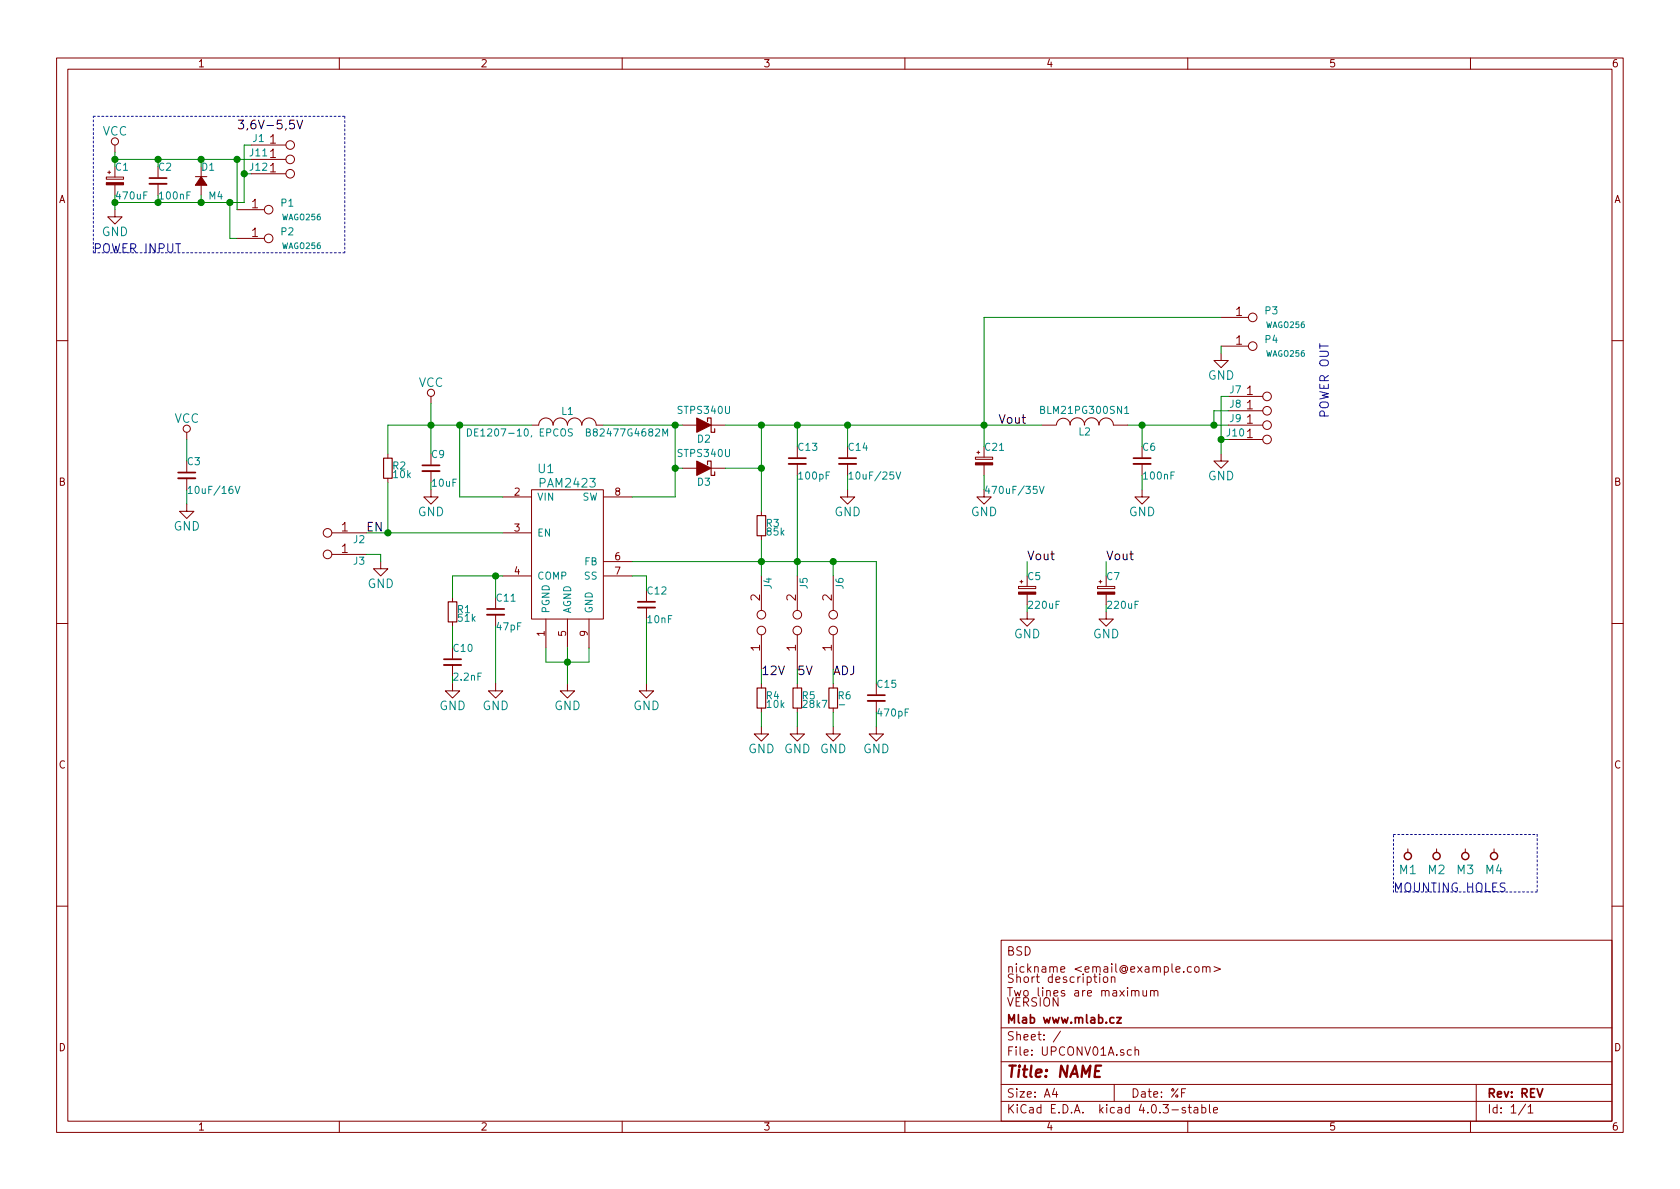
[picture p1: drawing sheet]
EESchema Schematic File Version 2
LIBS:MLAB_BATERY
LIBS:MLAB_CONNECTORS
LIBS:MLAB_D
LIBS:MLAB_DISPLAY
LIBS:MLAB_IO
LIBS:MLAB_Jumpers
LIBS:MLAB_SW
LIBS:MLAB_T
LIBS:MLAB_U
LIBS:74xgxx
LIBS:74xx
LIBS:ac-dc
LIBS:actel
LIBS:adc-dac
LIBS:Altera
LIBS:analog_devices
LIBS:analog_switches
LIBS:atmel
LIBS:audio
LIBS:brooktre
LIBS:cmos4000
LIBS:cmos_ieee
LIBS:conn
LIBS:contrib
LIBS:cypress
LIBS:dc-dc
LIBS:device
LIBS:digital-audio
LIBS:diode
LIBS:display
LIBS:dsp
LIBS:elec-unifil
LIBS:ESD_Protection
LIBS:ftdi
LIBS:gennum
LIBS:graphic
LIBS:hc11
LIBS:intel
LIBS:interface
LIBS:ir
LIBS:Lattice
LIBS:linear
LIBS:logo
LIBS:maxim
LIBS:memory
LIBS:microchip_dspic33dsc
LIBS:microchip
LIBS:microchip_pic10mcu
LIBS:microchip_pic12mcu
LIBS:microchip_pic16mcu
LIBS:microchip_pic18mcu
LIBS:microchip_pic32mcu
LIBS:microcontrollers
LIBS:mlab_header
LIBS:mlab_mechanical
LIBS:motor_drivers
LIBS:motorola
LIBS:msp430
LIBS:nordicsemi
LIBS:nxp_armmcu
LIBS:onsemi
LIBS:opto
LIBS:Oscillators
LIBS:philips
LIBS:powerint
LIBS:power
LIBS:Power_Management
LIBS:pspice
LIBS:references
LIBS:regul
LIBS:relays
LIBS:rfcom
LIBS:sensors
LIBS:silabs
LIBS:siliconi
LIBS:stm32
LIBS:stm8
LIBS:supertex
LIBS:switches
LIBS:texas
LIBS:transf
LIBS:transistors
LIBS:ttl_ieee
LIBS:valves
LIBS:video
LIBS:Xicor
LIBS:xilinx
LIBS:Zilog
LIBS:UPCONV01A-cache
EELAYER 25 0
EELAYER END
$Descr A4 11693 8268
encoding utf-8
Sheet 1 1
Title "NAME"
Date "%F"
Rev "REV"
Comp "Mlab www.mlab.cz"
Comment1 "VERSION"
Comment2 "Short description \\nTwo lines are maximum"
Comment3 "nickname <email@example.com>"
Comment4 "BSD"
$EndDescr
$Comp
L VCC #PWR01
U 1 1
P 800 1050
F 0 "#PWR01" H 800 900 60  0001 C CNN
F 1 "VCC" H 800 1200 60  0000 C CNN
F 2 "" H 800 1050 60  0000 C CNN
F 3 "" H 800 1050 60  0000 C CNN
	1    800  1050
	1    0    0    -1  
$EndComp
$Comp
L GND #PWR02
U 1 1
P 800 1450
F 0 "#PWR02" H 800 1200 60  0001 C CNN
F 1 "GND" H 800 1300 60  0000 C CNN
F 2 "" H 800 1450 60  0000 C CNN
F 3 "" H 800 1450 60  0000 C CNN
	1    800  1450
	1    0    0    -1  
$EndComp
Text Notes 650  1750 0    60   ~ 0
POWER INPUT
$Comp
L HOLE M1
U 1 1
P 9800 5950
F 0 "M1" V 9700 5950 60  0000 C CNN
F 1 "HOLE" H 9800 5850 60  0001 C CNN
F 2 "Mlab_Mechanical:MountingHole_3mm" H 9800 5950 60  0001 C CNN
F 3 "" H 9800 5950 60  0000 C CNN
	1    9800 5950
	0    -1   -1   0   
$EndComp
$Comp
L HOLE M2
U 1 1
P 10000 5950
F 0 "M2" V 9900 5950 60  0000 C CNN
F 1 "HOLE" H 10000 5850 60  0001 C CNN
F 2 "Mlab_Mechanical:MountingHole_3mm" H 10000 5950 60  0001 C CNN
F 3 "" H 10000 5950 60  0000 C CNN
	1    10000 5950
	0    -1   -1   0   
$EndComp
$Comp
L HOLE M3
U 1 1
P 10200 5950
F 0 "M3" V 10100 5950 60  0000 C CNN
F 1 "HOLE" H 10200 5850 60  0001 C CNN
F 2 "Mlab_Mechanical:MountingHole_3mm" H 10200 5950 60  0001 C CNN
F 3 "" H 10200 5950 60  0000 C CNN
	1    10200 5950
	0    -1   -1   0   
$EndComp
$Comp
L HOLE M4
U 1 1
P 10400 5950
F 0 "M4" V 10300 5950 60  0000 C CNN
F 1 "HOLE" H 10400 5850 60  0001 C CNN
F 2 "Mlab_Mechanical:MountingHole_3mm" H 10400 5950 60  0001 C CNN
F 3 "" H 10400 5950 60  0000 C CNN
	1    10400 5950
	0    -1   -1   0   
$EndComp
Wire Notes Line
	9700 5800 10700 5800
Wire Notes Line
	10700 5800 10700 6200
Wire Notes Line
	10700 6200 9700 6200
Wire Notes Line
	9700 6200 9700 5800
Text Notes 9700 6200 0    60   ~ 0
MOUNTING HOLES
$Comp
L D_Small D1
U 1 1
P 1400 1250
F 0 "D1" V 1300 1250 50  0000 R CNN
F 1 "M4" V 1500 1200 50  0000 R CNN
F 2 "Mlab_D:Diode-SMA_Standard" V 1400 1250 60  0001 C CNN
F 3 "" V 1400 1250 60  0000 C CNN
	1    1400 1250
	0    -1   1    0   
$EndComp
$Comp
L C_Small C2
U 1 1
P 1100 1250
F 0 "C2" H 1100 1350 50  0000 L CNN
F 1 "100nF" H 1100 1150 50  0000 L CNN
F 2 "Mlab_R:SMD-0805" H 1100 1250 60  0001 C CNN
F 3 "" H 1100 1250 60  0000 C CNN
	1    1100 1250
	1    0    0    -1  
$EndComp
$Comp
L CP_Small C1
U 1 1
P 800 1250
F 0 "C1" H 800 1350 50  0000 L CNN
F 1 "470uF" H 800 1150 50  0000 L CNN
F 2 "Mlab_C:TantalC_SizeD_Reflow" H 800 1250 60  0001 C CNN
F 3 "" H 800 1250 60  0000 C CNN
	1    800  1250
	1    0    0    -1  
$EndComp
Wire Wire Line
	1750 1100 800  1100
Wire Wire Line
	800  1050 800  1150
Connection ~ 800  1100
Wire Wire Line
	1100 1150 1100 1100
Connection ~ 1100 1100
Wire Wire Line
	1400 1150 1400 1100
Connection ~ 1400 1100
Wire Wire Line
	1750 1000 1700 1000
Wire Wire Line
	1700 1000 1700 1400
Wire Wire Line
	1700 1400 800  1400
Wire Wire Line
	800  1350 800  1450
Connection ~ 800  1400
Wire Wire Line
	1100 1350 1100 1400
Connection ~ 1100 1400
Wire Wire Line
	1400 1350 1400 1400
Connection ~ 1400 1400
Wire Wire Line
	1750 1200 1700 1200
Connection ~ 1700 1200
Wire Notes Line
	2400 800  2400 1750
Wire Notes Line
	2400 1750 650  1750
Wire Notes Line
	650  1750 650  800 
Wire Notes Line
	650  800  2400 800 
$Comp
L D_Schottky D2
U 1 1
P 4900 2950
F 0 "D2" H 4900 3050 50  0000 C CNN
F 1 "STPS340U" H 4900 2850 50  0000 C CNN
F 2 "Mlab_D:Diode-SMB_Standard" H 4900 2950 60  0001 C CNN
F 3 "" H 4900 2950 60  0000 C CNN
	1    4900 2950
	-1   0    0    1   
$EndComp
$Comp
L INDUCTOR_SMALL L1
U 1 1
P 3950 2950
F 0 "L1" H 3950 3050 50  0000 C CNN
F 1 "DE1207-10, EPCOS  B82477G4682M" H 3950 2900 50  0000 C CNN
F 2 "Mlab_L:DE1205-10" H 3950 2950 50  0001 C CNN
F 3 "" H 3950 2950 50  0000 C CNN
	1    3950 2950
	1    0    0    -1  
$EndComp
$Comp
L PAM2423 U1
U 1 1
P 3950 3800
F 0 "U1" H 3800 4350 60  0000 C CNN
F 1 "PAM2423" H 3950 4250 60  0000 C CNN
F 2 "Mlab_IO:SOP-8_EP_3.9x4.9mm_Pitch1.27mm" H 3850 3650 60  0001 C CNN
F 3 "" H 3850 3650 60  0000 C CNN
	1    3950 3800
	1    0    0    -1  
$EndComp
$Comp
L VCC #PWR03
U 1 1
P 3000 2800
F 0 "#PWR03" H 3000 2650 60  0001 C CNN
F 1 "VCC" H 3000 2950 60  0000 C CNN
F 2 "" H 3000 2800 60  0000 C CNN
F 3 "" H 3000 2800 60  0000 C CNN
	1    3000 2800
	1    0    0    -1  
$EndComp
$Comp
L R_Small R2
U 1 1
P 2700 3250
F 0 "R2" H 2730 3270 50  0000 L CNN
F 1 "10k" H 2730 3210 50  0000 L CNN
F 2 "Mlab_R:SMD-0805" H 2700 3250 50  0001 C CNN
F 3 "" H 2700 3250 50  0000 C CNN
	1    2700 3250
	1    0    0    -1  
$EndComp
Wire Wire Line
	2550 3700 3500 3700
$Comp
L JUMP_2x1 J2
U 1 1
P 2150 3550
F 0 "J2" H 1800 3750 50  0000 C CNN
F 1 "JUMP_2x1" V 2150 3700 40  0001 C CNN
F 2 "Mlab_Pin_Headers:Straight_1x02" H 2150 3550 60  0001 C CNN
F 3 "" H 2150 3550 60  0000 C CNN
	1    2150 3550
	-1   0    0    1   
$EndComp
$Comp
L JUMP_2x1 J3
U 1 1
P 2150 3700
F 0 "J3" H 1800 3900 50  0000 C CNN
F 1 "JUMP_2x1" V 2150 3850 40  0001 C CNN
F 2 "Mlab_Pin_Headers:Straight_1x02" H 2150 3700 60  0001 C CNN
F 3 "" H 2150 3700 60  0000 C CNN
	1    2150 3700
	-1   0    0    1   
$EndComp
$Comp
L GND #PWR04
U 1 1
P 2650 3900
F 0 "#PWR04" H 2650 3650 60  0001 C CNN
F 1 "GND" H 2650 3750 60  0000 C CNN
F 2 "" H 2650 3900 60  0000 C CNN
F 3 "" H 2650 3900 60  0000 C CNN
	1    2650 3900
	1    0    0    -1  
$EndComp
Wire Wire Line
	2550 3850 2650 3850
Wire Wire Line
	2650 3850 2650 3900
$Comp
L C_Small C10
U 1 1
P 3150 4600
F 0 "C10" H 3150 4700 50  0000 L CNN
F 1 "2.2nF" H 3150 4500 50  0000 L CNN
F 2 "Mlab_R:SMD-0805" H 3150 4600 60  0001 C CNN
F 3 "" H 3150 4600 60  0000 C CNN
	1    3150 4600
	1    0    0    -1  
$EndComp
$Comp
L R_Small R1
U 1 1
P 3150 4250
F 0 "R1" H 3180 4270 50  0000 L CNN
F 1 "51k" H 3180 4210 50  0000 L CNN
F 2 "Mlab_R:SMD-0805" H 3150 4250 50  0001 C CNN
F 3 "" H 3150 4250 50  0000 C CNN
	1    3150 4250
	1    0    0    -1  
$EndComp
$Comp
L C_Small C11
U 1 1
P 3450 4250
F 0 "C11" H 3450 4350 50  0000 L CNN
F 1 "47pF" H 3450 4150 50  0000 L CNN
F 2 "Mlab_R:SMD-0805" H 3450 4250 60  0001 C CNN
F 3 "" H 3450 4250 60  0000 C CNN
	1    3450 4250
	1    0    0    -1  
$EndComp
Wire Wire Line
	3500 4000 3150 4000
Wire Wire Line
	3150 4000 3150 4150
Wire Wire Line
	3450 4150 3450 4000
Connection ~ 3450 4000
Wire Wire Line
	3150 4350 3150 4500
Wire Wire Line
	3450 4350 3450 4750
Wire Wire Line
	3150 4750 3150 4700
$Comp
L GND #PWR05
U 1 1
P 3150 4750
F 0 "#PWR05" H 3150 4500 60  0001 C CNN
F 1 "GND" H 3150 4600 60  0000 C CNN
F 2 "" H 3150 4750 60  0000 C CNN
F 3 "" H 3150 4750 60  0000 C CNN
	1    3150 4750
	1    0    0    -1  
$EndComp
$Comp
L GND #PWR06
U 1 1
P 3450 4750
F 0 "#PWR06" H 3450 4500 60  0001 C CNN
F 1 "GND" H 3450 4600 60  0000 C CNN
F 2 "" H 3450 4750 60  0000 C CNN
F 3 "" H 3450 4750 60  0000 C CNN
	1    3450 4750
	1    0    0    -1  
$EndComp
Text Label 2550 3700 0    60   ~ 0
EN
$Comp
L GND #PWR07
U 1 1
P 3950 4750
F 0 "#PWR07" H 3950 4500 60  0001 C CNN
F 1 "GND" H 3950 4600 60  0000 C CNN
F 2 "" H 3950 4750 60  0000 C CNN
F 3 "" H 3950 4750 60  0000 C CNN
	1    3950 4750
	1    0    0    -1  
$EndComp
Wire Wire Line
	2700 2950 3700 2950
Connection ~ 3200 2950
Wire Wire Line
	3200 3450 3500 3450
$Comp
L D_Schottky D3
U 1 1
P 4900 3250
F 0 "D3" H 4900 3350 50  0000 C CNN
F 1 "STPS340U" H 4900 3150 50  0000 C CNN
F 2 "Mlab_D:Diode-SMB_Standard" H 4900 3250 60  0001 C CNN
F 3 "" H 4900 3250 60  0000 C CNN
	1    4900 3250
	-1   0    0    1   
$EndComp
Wire Wire Line
	4200 2950 4750 2950
Wire Wire Line
	4750 3250 4700 3250
Wire Wire Line
	4700 2950 4700 3450
Connection ~ 4700 2950
Wire Wire Line
	4700 3450 4400 3450
Connection ~ 4700 3250
$Comp
L R_Small R3
U 1 1
P 5300 3650
F 0 "R3" H 5330 3670 50  0000 L CNN
F 1 "85k" H 5330 3610 50  0000 L CNN
F 2 "Mlab_R:SMD-0805" H 5300 3650 50  0001 C CNN
F 3 "" H 5300 3650 50  0000 C CNN
	1    5300 3650
	1    0    0    -1  
$EndComp
$Comp
L C_Small C12
U 1 1
P 4500 4200
F 0 "C12" H 4500 4300 50  0000 L CNN
F 1 "10nF" H 4500 4100 50  0000 L CNN
F 2 "Mlab_R:SMD-0805" H 4500 4200 60  0001 C CNN
F 3 "" H 4500 4200 60  0000 C CNN
	1    4500 4200
	1    0    0    -1  
$EndComp
Wire Wire Line
	4400 4000 4500 4000
Wire Wire Line
	4500 4000 4500 4100
$Comp
L GND #PWR08
U 1 1
P 4500 4750
F 0 "#PWR08" H 4500 4500 60  0001 C CNN
F 1 "GND" H 4500 4600 60  0000 C CNN
F 2 "" H 4500 4750 60  0000 C CNN
F 3 "" H 4500 4750 60  0000 C CNN
	1    4500 4750
	1    0    0    -1  
$EndComp
Wire Wire Line
	4500 4750 4500 4300
$Comp
L R_Small R4
U 1 1
P 5300 4850
F 0 "R4" H 5330 4870 50  0000 L CNN
F 1 "10k" H 5330 4810 50  0000 L CNN
F 2 "Mlab_R:SMD-0805" H 5300 4850 50  0001 C CNN
F 3 "" H 5300 4850 50  0000 C CNN
	1    5300 4850
	1    0    0    -1  
$EndComp
$Comp
L R_Small R5
U 1 1
P 5550 4850
F 0 "R5" H 5580 4870 50  0000 L CNN
F 1 "28k7" H 5580 4810 50  0000 L CNN
F 2 "Mlab_R:SMD-0805" H 5550 4850 50  0001 C CNN
F 3 "" H 5550 4850 50  0000 C CNN
	1    5550 4850
	1    0    0    -1  
$EndComp
$Comp
L R_Small R6
U 1 1
P 5800 4850
F 0 "R6" H 5830 4870 50  0000 L CNN
F 1 "-" H 5830 4810 50  0000 L CNN
F 2 "Mlab_R:SMD-0805" H 5800 4850 50  0001 C CNN
F 3 "" H 5800 4850 50  0000 C CNN
	1    5800 4850
	1    0    0    -1  
$EndComp
$Comp
L C_Small C15
U 1 1
P 6100 4850
F 0 "C15" H 6100 4950 50  0000 L CNN
F 1 "470pF" H 6100 4750 50  0000 L CNN
F 2 "Mlab_R:SMD-0805" H 6100 4850 60  0001 C CNN
F 3 "" H 6100 4850 60  0000 C CNN
	1    6100 4850
	1    0    0    -1  
$EndComp
$Comp
L C_Small C13
U 1 1
P 5550 3200
F 0 "C13" H 5550 3300 50  0000 L CNN
F 1 "100pF" H 5550 3100 50  0000 L CNN
F 2 "Mlab_R:SMD-0805" H 5550 3200 60  0001 C CNN
F 3 "" H 5550 3200 60  0000 C CNN
	1    5550 3200
	1    0    0    -1  
$EndComp
$Comp
L JUMP2_2x1 J4
U 1 1
P 5300 4350
F 0 "J4" H 5000 4400 50  0000 C CNN
F 1 "JUMP2_2x1" H 5500 4250 40  0001 C CNN
F 2 "Mlab_Pin_Headers:Straight_1x02" H 5300 4350 60  0001 C CNN
F 3 "" H 5300 4350 60  0000 C CNN
	1    5300 4350
	0    1    1    0   
$EndComp
$Comp
L JUMP2_2x1 J5
U 1 1
P 5550 4350
F 0 "J5" H 5250 4400 50  0000 C CNN
F 1 "JUMP2_2x1" H 5750 4250 40  0001 C CNN
F 2 "Mlab_Pin_Headers:Straight_1x02" H 5550 4350 60  0001 C CNN
F 3 "" H 5550 4350 60  0000 C CNN
	1    5550 4350
	0    1    1    0   
$EndComp
$Comp
L JUMP2_2x1 J6
U 1 1
P 5800 4350
F 0 "J6" H 5500 4400 50  0000 C CNN
F 1 "JUMP2_2x1" H 6000 4250 40  0001 C CNN
F 2 "Mlab_Pin_Headers:Straight_1x02" H 5800 4350 60  0001 C CNN
F 3 "" H 5800 4350 60  0000 C CNN
	1    5800 4350
	0    1    1    0   
$EndComp
Wire Wire Line
	4400 3900 6100 3900
Wire Wire Line
	5300 3750 5300 4000
Connection ~ 5300 3900
Wire Wire Line
	5800 3900 5800 4000
Wire Wire Line
	5550 3300 5550 4000
Connection ~ 5550 3900
Wire Wire Line
	5300 2950 5300 3550
Connection ~ 5300 2950
Wire Wire Line
	5050 3250 5300 3250
Connection ~ 5300 3250
$Comp
L GND #PWR09
U 1 1
P 5300 5050
F 0 "#PWR09" H 5300 4800 60  0001 C CNN
F 1 "GND" H 5300 4900 60  0000 C CNN
F 2 "" H 5300 5050 60  0000 C CNN
F 3 "" H 5300 5050 60  0000 C CNN
	1    5300 5050
	1    0    0    -1  
$EndComp
$Comp
L GND #PWR010
U 1 1
P 5550 5050
F 0 "#PWR010" H 5550 4800 60  0001 C CNN
F 1 "GND" H 5550 4900 60  0000 C CNN
F 2 "" H 5550 5050 60  0000 C CNN
F 3 "" H 5550 5050 60  0000 C CNN
	1    5550 5050
	1    0    0    -1  
$EndComp
$Comp
L GND #PWR011
U 1 1
P 5800 5050
F 0 "#PWR011" H 5800 4800 60  0001 C CNN
F 1 "GND" H 5800 4900 60  0000 C CNN
F 2 "" H 5800 5050 60  0000 C CNN
F 3 "" H 5800 5050 60  0000 C CNN
	1    5800 5050
	1    0    0    -1  
$EndComp
Wire Wire Line
	5300 5050 5300 4950
Wire Wire Line
	5300 4750 5300 4650
Wire Wire Line
	5550 5050 5550 4950
Wire Wire Line
	5550 4750 5550 4650
Wire Wire Line
	5800 5050 5800 4950
Wire Wire Line
	5800 4750 5800 4650
Wire Wire Line
	6100 3900 6100 4750
Connection ~ 5800 3900
$Comp
L GND #PWR012
U 1 1
P 6100 5050
F 0 "#PWR012" H 6100 4800 60  0001 C CNN
F 1 "GND" H 6100 4900 60  0000 C CNN
F 2 "" H 6100 5050 60  0000 C CNN
F 3 "" H 6100 5050 60  0000 C CNN
	1    6100 5050
	1    0    0    -1  
$EndComp
Wire Wire Line
	6100 5050 6100 4950
Text Label 5300 4700 0    60   ~ 0
12V
Text Label 5550 4700 0    60   ~ 0
5V
Text Label 5800 4700 0    60   ~ 0
ADJ
$Comp
L C_Small C3
U 1 1
P 1300 3300
F 0 "C3" H 1300 3400 50  0000 L CNN
F 1 "10uF/16V" H 1300 3200 50  0000 L CNN
F 2 "Mlab_R:SMD-0805" H 1300 3300 60  0001 C CNN
F 3 "" H 1300 3300 60  0000 C CNN
	1    1300 3300
	1    0    0    -1  
$EndComp
$Comp
L VCC #PWR013
U 1 1
P 1300 3050
F 0 "#PWR013" H 1300 2900 60  0001 C CNN
F 1 "VCC" H 1300 3200 60  0000 C CNN
F 2 "" H 1300 3050 60  0000 C CNN
F 3 "" H 1300 3050 60  0000 C CNN
	1    1300 3050
	1    0    0    -1  
$EndComp
$Comp
L GND #PWR014
U 1 1
P 1300 3500
F 0 "#PWR014" H 1300 3250 60  0001 C CNN
F 1 "GND" H 1300 3350 60  0000 C CNN
F 2 "" H 1300 3500 60  0000 C CNN
F 3 "" H 1300 3500 60  0000 C CNN
	1    1300 3500
	1    0    0    -1  
$EndComp
Wire Wire Line
	1300 3500 1300 3400
Wire Wire Line
	1300 3200 1300 3050
$Comp
L _ P3
U 1 1
P 8800 2250
F 0 "P3" H 8850 2350 50  0000 C CNN
F 1 "WAGO256" H 8950 2250 40  0000 C CNN
F 2 "Mlab_CON:WAGO256" H 9050 2100 60  0001 C CNN
F 3 "" H 9050 2100 60  0000 C CNN
	1    8800 2250
	1    0    0    -1  
$EndComp
$Comp
L JUMP_2x1 J8
U 1 1
P 8950 3000
F 0 "J8" H 8600 3200 50  0000 C CNN
F 1 "JUMP_2x1" V 8950 3150 40  0001 C CNN
F 2 "Mlab_Pin_Headers:Straight_1x02" H 8950 3000 60  0001 C CNN
F 3 "" H 8950 3000 60  0000 C CNN
	1    8950 3000
	1    0    0    -1  
$EndComp
$Comp
L JUMP_2x1 J9
U 1 1
P 8950 3100
F 0 "J9" H 8600 3300 50  0000 C CNN
F 1 "JUMP_2x1" V 8950 3250 40  0001 C CNN
F 2 "Mlab_Pin_Headers:Straight_1x02" H 8950 3100 60  0001 C CNN
F 3 "" H 8950 3100 60  0000 C CNN
	1    8950 3100
	1    0    0    -1  
$EndComp
$Comp
L JUMP_2x1 J7
U 1 1
P 8950 2900
F 0 "J7" H 8600 3100 50  0000 C CNN
F 1 "JUMP_2x1" V 8950 3050 40  0001 C CNN
F 2 "Mlab_Pin_Headers:Straight_1x02" H 8950 2900 60  0001 C CNN
F 3 "" H 8950 2900 60  0000 C CNN
	1    8950 2900
	1    0    0    -1  
$EndComp
$Comp
L JUMP_2x1 J10
U 1 1
P 8950 3200
F 0 "J10" H 8600 3400 50  0000 C CNN
F 1 "JUMP_2x1" V 8950 3350 40  0001 C CNN
F 2 "Mlab_Pin_Headers:Straight_1x02" H 8950 3200 60  0001 C CNN
F 3 "" H 8950 3200 60  0000 C CNN
	1    8950 3200
	1    0    0    -1  
$EndComp
Wire Wire Line
	8550 2850 8450 2850
Wire Wire Line
	8450 2850 8450 2950
Connection ~ 8450 2950
Wire Wire Line
	8550 2750 8500 2750
Wire Wire Line
	8500 2750 8500 3150
Wire Wire Line
	8550 3050 8500 3050
Connection ~ 8500 3050
$Comp
L GND #PWR015
U 1 1
P 8500 3150
F 0 "#PWR015" H 8500 2900 60  0001 C CNN
F 1 "GND" H 8500 3000 60  0000 C CNN
F 2 "" H 8500 3150 60  0000 C CNN
F 3 "" H 8500 3150 60  0000 C CNN
	1    8500 3150
	1    0    0    -1  
$EndComp
$Comp
L _ P4
U 1 1
P 8800 2450
F 0 "P4" H 8850 2550 50  0000 C CNN
F 1 "WAGO256" H 8950 2450 40  0000 C CNN
F 2 "Mlab_CON:WAGO256" H 9050 2300 60  0001 C CNN
F 3 "" H 9050 2300 60  0000 C CNN
	1    8800 2450
	1    0    0    -1  
$EndComp
Wire Wire Line
	6850 2200 8500 2200
$Comp
L GND #PWR016
U 1 1
P 8500 2450
F 0 "#PWR016" H 8500 2200 60  0001 C CNN
F 1 "GND" H 8500 2300 60  0000 C CNN
F 2 "" H 8500 2450 60  0000 C CNN
F 3 "" H 8500 2450 60  0000 C CNN
	1    8500 2450
	1    0    0    -1  
$EndComp
Wire Wire Line
	8500 2450 8500 2400
Text Notes 9250 2900 1    60   ~ 0
POWER OUT
$Comp
L C_Small C14
U 1 1
P 5900 3200
F 0 "C14" H 5900 3300 50  0000 L CNN
F 1 "10uF/25V" H 5900 3100 50  0000 L CNN
F 2 "Mlab_R:SMD-0805" H 5900 3200 60  0001 C CNN
F 3 "" H 5900 3200 60  0000 C CNN
	1    5900 3200
	1    0    0    -1  
$EndComp
$Comp
L GND #PWR017
U 1 1
P 5900 3400
F 0 "#PWR017" H 5900 3150 60  0001 C CNN
F 1 "GND" H 5900 3250 60  0000 C CNN
F 2 "" H 5900 3400 60  0000 C CNN
F 3 "" H 5900 3400 60  0000 C CNN
	1    5900 3400
	1    0    0    -1  
$EndComp
$Comp
L GND #PWR018
U 1 1
P 6850 3400
F 0 "#PWR018" H 6850 3150 60  0001 C CNN
F 1 "GND" H 6850 3250 60  0000 C CNN
F 2 "" H 6850 3400 60  0000 C CNN
F 3 "" H 6850 3400 60  0000 C CNN
	1    6850 3400
	1    0    0    -1  
$EndComp
Wire Wire Line
	5900 3400 5900 3300
Wire Wire Line
	5900 3100 5900 2950
Connection ~ 5900 2950
$Comp
L CP_Small C21
U 1 1
P 6850 3200
F 0 "C21" H 6850 3300 50  0000 L CNN
F 1 "470uF/35V" H 6850 3000 50  0000 L CNN
F 2 "Mlab_C:C_Radial_D10_L13_P5" H 6850 3200 60  0001 C CNN
F 3 "" H 6850 3200 60  0000 C CNN
	1    6850 3200
	1    0    0    -1  
$EndComp
$Comp
L _ P1
U 1 1
P 1950 1500
F 0 "P1" H 2000 1600 50  0000 C CNN
F 1 "WAGO256" H 2100 1500 40  0000 C CNN
F 2 "Mlab_CON:WAGO256" H 2200 1350 60  0001 C CNN
F 3 "" H 2200 1350 60  0000 C CNN
	1    1950 1500
	1    0    0    -1  
$EndComp
$Comp
L _ P2
U 1 1
P 1950 1700
F 0 "P2" H 2000 1800 50  0000 C CNN
F 1 "WAGO256" H 2100 1700 40  0000 C CNN
F 2 "Mlab_CON:WAGO256" H 2200 1550 60  0001 C CNN
F 3 "" H 2200 1550 60  0000 C CNN
	1    1950 1700
	1    0    0    -1  
$EndComp
Wire Wire Line
	1650 1450 1650 1100
Connection ~ 1650 1100
Wire Wire Line
	1650 1650 1600 1650
Wire Wire Line
	1600 1650 1600 1400
Connection ~ 1600 1400
$Comp
L C_Small C9
U 1 1
P 3000 3250
F 0 "C9" H 3000 3350 50  0000 L CNN
F 1 "10uF" H 3000 3150 50  0000 L CNN
F 2 "Mlab_R:SMD-0805" H 3000 3250 60  0001 C CNN
F 3 "" H 3000 3250 60  0000 C CNN
	1    3000 3250
	1    0    0    -1  
$EndComp
Wire Wire Line
	3000 2800 3000 3150
$Comp
L GND #PWR019
U 1 1
P 3000 3400
F 0 "#PWR019" H 3000 3150 60  0001 C CNN
F 1 "GND" H 3000 3250 60  0000 C CNN
F 2 "" H 3000 3400 60  0000 C CNN
F 3 "" H 3000 3400 60  0000 C CNN
	1    3000 3400
	1    0    0    -1  
$EndComp
Wire Wire Line
	3000 3400 3000 3350
Text Label 1650 900  0    60   ~ 0
3,6V-5,5V
$Comp
L JUMP_2x1 J1
U 1 1
P 2150 1150
F 0 "J1" H 1800 1350 50  0000 C CNN
F 1 "JUMP_2x1" V 2150 1300 40  0001 C CNN
F 2 "Mlab_Pin_Headers:Straight_1x02" H 2150 1150 60  0001 C CNN
F 3 "" H 2150 1150 60  0000 C CNN
	1    2150 1150
	1    0    0    -1  
$EndComp
$Comp
L JUMP_2x1 J11
U 1 1
P 2150 1250
F 0 "J11" H 1800 1450 50  0000 C CNN
F 1 "JUMP_2x1" V 2150 1400 40  0001 C CNN
F 2 "Mlab_Pin_Headers:Straight_1x02" H 2150 1250 60  0001 C CNN
F 3 "" H 2150 1250 60  0000 C CNN
	1    2150 1250
	1    0    0    -1  
$EndComp
$Comp
L JUMP_2x1 J12
U 1 1
P 2150 1350
F 0 "J12" H 1800 1550 50  0000 C CNN
F 1 "JUMP_2x1" V 2150 1500 40  0001 C CNN
F 2 "Mlab_Pin_Headers:Straight_1x02" H 2150 1350 60  0001 C CNN
F 3 "" H 2150 1350 60  0000 C CNN
	1    2150 1350
	1    0    0    -1  
$EndComp
Wire Wire Line
	3800 4500 3800 4600
Wire Wire Line
	3800 4600 4100 4600
Wire Wire Line
	4100 4600 4100 4500
Wire Wire Line
	3950 4500 3950 4750
Connection ~ 3950 4600
Text Label 6950 2950 0    60   ~ 0
Vout
$Comp
L CP_Small C5
U 1 1
P 7150 4100
F 0 "C5" H 7150 4200 50  0000 L CNN
F 1 "220uF" H 7150 4000 50  0000 L CNN
F 2 "Mlab_C:TantalC_SizeD_Reflow" H 7150 4100 60  0001 C CNN
F 3 "" H 7150 4100 60  0000 C CNN
	1    7150 4100
	1    0    0    -1  
$EndComp
$Comp
L CP_Small C7
U 1 1
P 7700 4100
F 0 "C7" H 7700 4200 50  0000 L CNN
F 1 "220uF" H 7700 4000 50  0000 L CNN
F 2 "Mlab_C:TantalC_SizeD_Reflow" H 7700 4100 60  0001 C CNN
F 3 "" H 7700 4100 60  0000 C CNN
	1    7700 4100
	1    0    0    -1  
$EndComp
$Comp
L GND #PWR020
U 1 1
P 7150 4250
F 0 "#PWR020" H 7150 4000 60  0001 C CNN
F 1 "GND" H 7150 4100 60  0000 C CNN
F 2 "" H 7150 4250 60  0000 C CNN
F 3 "" H 7150 4250 60  0000 C CNN
	1    7150 4250
	1    0    0    -1  
$EndComp
$Comp
L GND #PWR021
U 1 1
P 7700 4250
F 0 "#PWR021" H 7700 4000 60  0001 C CNN
F 1 "GND" H 7700 4100 60  0000 C CNN
F 2 "" H 7700 4250 60  0000 C CNN
F 3 "" H 7700 4250 60  0000 C CNN
	1    7700 4250
	1    0    0    -1  
$EndComp
Text Label 7150 3900 0    60   ~ 0
Vout
Text Label 7700 3900 0    60   ~ 0
Vout
Wire Wire Line
	7150 4250 7150 4200
Wire Wire Line
	7700 4250 7700 4200
Wire Wire Line
	7150 4000 7150 3900
Wire Wire Line
	7700 4000 7700 3900
Connection ~ 3000 2950
Wire Wire Line
	2700 3350 2700 3700
Connection ~ 2700 3700
Wire Wire Line
	3200 3450 3200 2950
Wire Wire Line
	2700 2950 2700 3150
Wire Wire Line
	5550 3100 5550 2950
Connection ~ 5550 2950
$Comp
L INDUCTOR L2
U 1 1
P 7550 2950
F 0 "L2" V 7500 2950 50  0000 C CNN
F 1 "BLM21PG300SN1" V 7650 2950 50  0000 C CNN
F 2 "Mlab_R:SMD-0805" H 7550 2950 50  0001 C CNN
F 3 "" H 7550 2950 50  0000 C CNN
	1    7550 2950
	0    -1   -1   0   
$EndComp
$Comp
L C_Small C6
U 1 1
P 7950 3200
F 0 "C6" H 7950 3300 50  0000 L CNN
F 1 "100nF" H 7950 3100 50  0000 L CNN
F 2 "Mlab_R:SMD-0805" H 7950 3200 60  0001 C CNN
F 3 "" H 7950 3200 60  0000 C CNN
	1    7950 3200
	1    0    0    -1  
$EndComp
Wire Wire Line
	5050 2950 7250 2950
Wire Wire Line
	7850 2950 8550 2950
Wire Wire Line
	7950 3100 7950 2950
Connection ~ 7950 2950
$Comp
L GND #PWR022
U 1 1
P 7950 3400
F 0 "#PWR022" H 7950 3150 60  0001 C CNN
F 1 "GND" H 7950 3250 60  0000 C CNN
F 2 "" H 7950 3400 60  0000 C CNN
F 3 "" H 7950 3400 60  0000 C CNN
	1    7950 3400
	1    0    0    -1  
$EndComp
Wire Wire Line
	7950 3400 7950 3300
Wire Wire Line
	6850 3400 6850 3300
Wire Wire Line
	6850 2200 6850 3100
Connection ~ 6850 2950
$EndSCHEMATC
